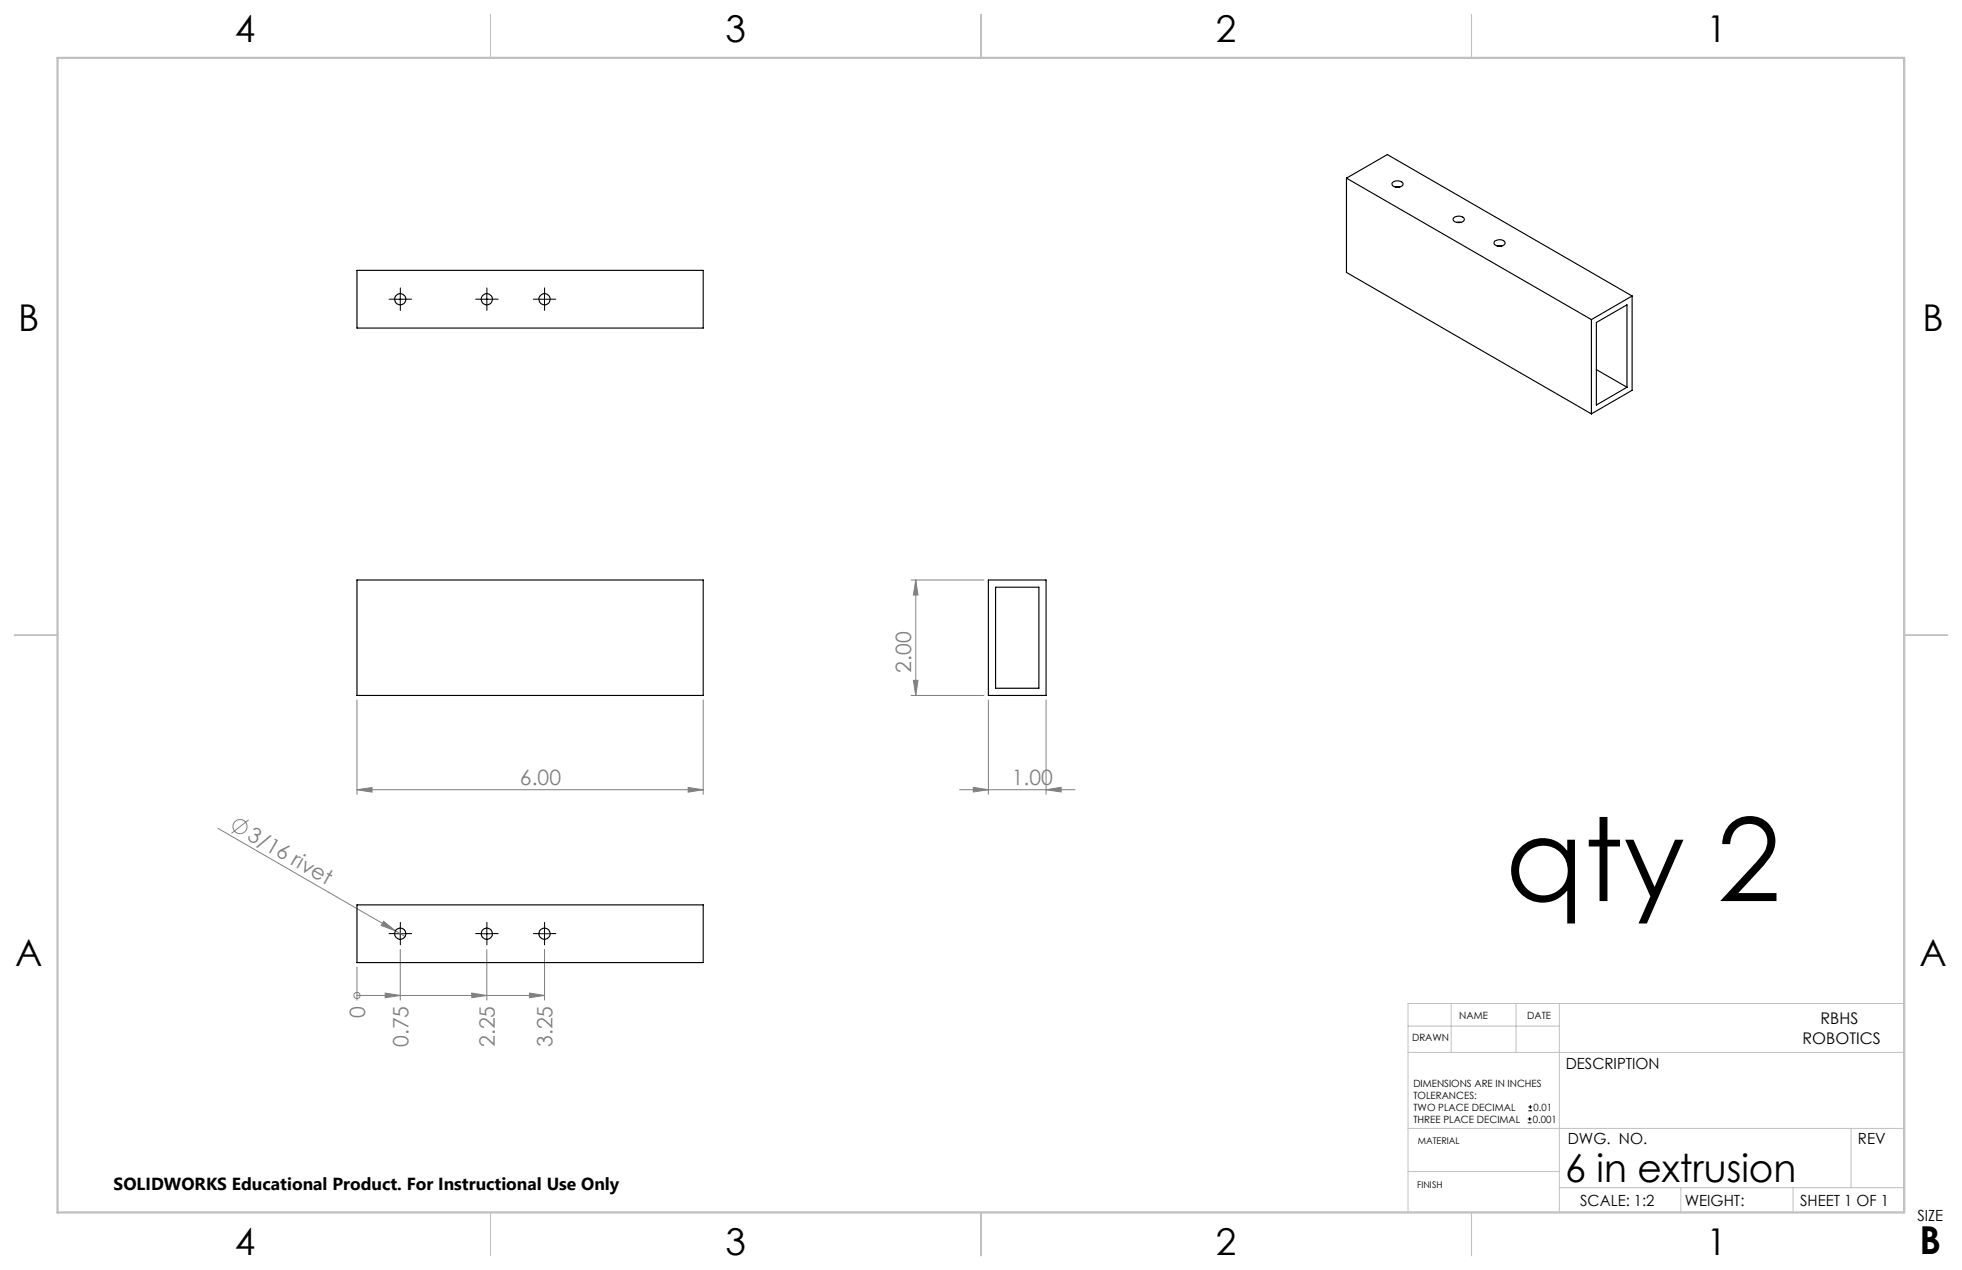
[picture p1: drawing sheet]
<svg xmlns="http://www.w3.org/2000/svg" width="432mm" height="279mm" viewBox="0 0 432 279" stroke-linecap="round" stroke-linejoin="round" font-family="sans-serif">
<g fill="none" stroke="#808080" stroke-width=".22">
<path d="M200.5 127.6h16M201.5 127.6l.5 3.3h-1zM201.5 127.6v25.4M78.6 154v20.8M154.8 154v20.8M200.5 153h16M201 149.7h1l-.5 3.3zM217.5 154v20.7M230.2 154v20.7M78.6 173.7l3.3-.5v1.1zM78.6 173.7h76.2M151.4 173.2l3.4 .5-3.4 .6z"/>
<path d="M211.2 173.7h25.4M214.2 173.2l3.3 .5-3.3 .5zM230.2 173.7l3.3-.5v1zM48 182.2l39 22.6M54.7 180.4l-3.8 2.9M78.6 219h.1M78.6 212.8v7.2M78.6 219h41.2M84.4 202.7l2.6 2.1-3.1-1.2zM84.8 218.5l3.3 .5-3.3 .5zM87 204.8l2.1 1.2M88.1 208.9v11.1"/>
<path d="M103.8 218.5l3.3 .5-3.3 .5zM107.1 208.9v11.1M116.5 218.5l3.3 .5-3.3 .5zM119.8 208.9v11.1"/>
<circle cx="52.8" cy="181.8" r="1.54"/>
<circle cx="78.5" cy="219" r=".69"/>
</g>
<g fill="none" stroke="#000" stroke-width=".22">
<path d="M86.9 65.8h2.4M88.1 64.6v2.5M105.9 65.8h2.5M107.1 64.6v2.5M118.6 65.8h2.5M119.8 64.6v2.5M86.9 205.4h2.4M88.1 204.2v2.5M105.9 205.4h2.5M107.1 204.2v2.5M118.6 205.4h2.5M119.8 204.2v2.5"/>
<path d="M336.2 247h.8M336.2 246.2h.8M336.4 244.4h.8M336.4 243.5h.8M336.7 245.8v.8M336.8 243.1v.8"/>
</g>
<g fill="none" stroke="#000" stroke-width=".22" stroke-dasharray="15.2 1.3 1.3 1.3">
<path d="M86.9 65.8h-1.3M88.1 64.6v-1.3M88.1 67.1v1.2M89.4 65.8h1.2M105.9 65.8h-1.2M107.2 64.6v-1.3M107.2 67.1v1.2M108.4 65.8h1.2M118.6 65.8h-1.2M119.9 64.6v-1.3M119.9 67.1v1.2M121.1 65.8h1.2"/>
<path d="M86.9 205.4h-1.3M88.1 204.1v-1.2M88.1 206.6v1.3M89.4 205.4h1.2M105.9 205.4h-1.2M107.2 204.1v-1.2M107.2 206.6v1.3M108.4 205.4h1.2M118.6 205.4h-1.2M119.9 204.1v-1.2M119.9 206.6v1.3M121.1 205.4h1.2"/>
</g>
<path d="M309.9 231.5h109.2M309.9 225.7h33.3M319.4 220.8v10.7M333.7 220.8v10.7M343.2 220.8v45.9M419.1 220.8h-109.2v45.9M309.9 248.2h109.2M309.9 257.7h33.3M407.4 248.2v13.1M343.2 261.3h75.9M369.9 261.3v5.4M394.6 261.3v5.4" fill="none" stroke="#c0c0c0" stroke-width=".22"/>
<path d="M108 3.2v9.5M215.9 3.2v9.5M323.8 3.2v9.5M3.1 139.7h9.6M419.1 139.7h9.5M108 266.7v9.6M215.9 266.7v9.6M323.8 266.7v9.6" fill="none" stroke="#c0c0c0" stroke-width=".25"/>
<path d="M12.7 12.7h406.4v254h-406.4z" fill="none" stroke="#c0c0c0" stroke-width=".5"/>
<g fill="#808080">
<path d="M84.4 202.7l2.6 2.1-3.1-1.2z"/>
<path d="M84.8 218.5l3.3 .5-3.3 .5zM103.8 218.5l3.3 .5-3.3 .5zM116.5 218.5l3.3 .5-3.3 .5z"/>
<path d="M151.4 173.2l3.4 .5-3.4 .6zM78.6 173.7l3.3-.5v1.1z"/>
<path d="M214.2 173.2l3.3 .5-3.3 .5zM230.2 173.7l3.3-.5v1z"/>
<path d="M201.5 127.6l.5 3.3h-1zM201 149.7h1l-.5 3.3z"/>
</g>
<g fill="none" stroke="#000" stroke-width=".25">
<path d="M296.3 39.2l9-5.2 53.9 31.1M296.3 39.2l53.9 31.1M296.3 39.2v20.7l53.9 31.2M78.6 59.5h76.2v12.7h-76.2zM306.4 40.2a1.61 1.61 0 0 1 2.4 .2 1.27 1.27 0 0 1-2 .6l-.4-.3zM307.1 41.1h1M319.9 48a1.61 1.61 0 0 1 2.4 .2 1.19 1.19 0 0 1-1.8 .7l-.7-.5zM320.5 48.9h1.1M329 53a1.46 1.46 0 0 1 2.3 .5 1.49 1.49 0 0 1-2.5 0zM329.5 54.1h1M350.2 70.3v20.8M351.3 70.9l6.8-3.8v18.1l-6.8 3.9z"/>
<path d="M359.2 65.1l-9 5.2M359.2 65.1v20.8l-9 5.2M351.3 81.3l6.8 3.9M78.6 127.6h76.2v25.4h-76.2zM217.5 127.6h12.7v25.4h-12.7zM219.1 129.2h9.5v22.2h-9.5zM78.6 199.1h76.2v12.7h-76.2z"/>
<circle cx="88.1" cy="65.8" r="1.23"/>
<circle cx="107.1" cy="65.8" r="1.23"/>
<circle cx="119.8" cy="65.8" r="1.23"/>
<circle cx="88.1" cy="205.4" r="1.23"/>
<circle cx="107.1" cy="205.4" r="1.23"/>
<circle cx="119.8" cy="205.4" r="1.23"/>
</g>
<text font-size="25.4" x="331.3" y="198.2">qty 2</text>
<g font-size="8.5">
<text x="344.5" y="260">6 in extrusion</text>
<text x="422.4" y="275.9">B</text>
</g>
<g font-size="8.1">
<text x="51.7" y="9.3">4</text>
<text x="159.7" y="9.3">3</text>
<text x="267.6" y="9.3">2</text>
<text x="375.6" y="9.3">1</text>
<text x="4" y="72.8">B</text>
<text x="423.1" y="72.8">B</text>
<text x="3.3" y="212.5">A</text>
<text x="422.4" y="212.5">A</text>
<text x="51.7" y="276">4</text>
<text x="159.7" y="276">3</text>
<text x="267.6" y="276">2</text>
<text x="375.6" y="276">1</text>
</g>
<g font-size="4.7" fill="#808080">
<text x="200.5" y="148" transform="rotate(-90 200.5 148)">2.00</text>
<text x="114.4" y="172.7">6.00</text>
<text x="222.7" y="172.7">1.00</text>
<text x="54.2" y="184.6" transform="rotate(30 54.2 184.6)">3/16 rivet</text>
<text x="80.3" y="223.9" transform="rotate(-90 80.3 223.9)">0</text>
<text x="89.9" y="230.3" transform="rotate(-90 89.9 230.3)">0.75</text>
<text x="108.9" y="230.3" transform="rotate(-90 108.9 230.3)">2.25</text>
<text x="121.6" y="230.3" transform="rotate(-90 121.6 230.3)">3.25</text>
</g>
<text font-size="3.8" x="25" y="261.9">SOLIDWORKS Educational Product. For Instructional Use Only</text>
<g font-size="3.5">
<text x="400.7" y="225.2">RBHS</text>
<text x="396.7" y="229.7">ROBOTICS</text>
</g>
<g font-size="3.4">
<text x="344.6" y="235.3">DESCRIPTION</text>
<text x="345" y="251.6">DWG. NO.</text>
<text x="408.9" y="251.7">REV</text>
<text x="347.8" y="265.3">SCALE: 1:2</text>
<text x="370.8" y="265.3">WEIGHT:</text>
<text x="396.2" y="265.3">SHEET 1 OF 1</text>
<text x="422" y="268.7">SIZE</text>
</g>
<g font-size="2.2">
<text x="321.2" y="224.2">NAME</text>
<text x="336.1" y="224.2">DATE</text>
<text x="310.8" y="229">DRAWN</text>
<text x="311.1" y="239">DIMENSIONS ARE IN INCHES</text>
<text x="311.1" y="241.7">TOLERANCES:</text>
<text x="311.1" y="244.3">TWO PLACE DECIMAL</text>
<text x="337.5" y="244.3">0.01</text>
<text x="311.1" y="247">THREE PLACE DECIMAL</text>
<text x="337.4" y="247">0.001</text>
</g>
<g font-size="2">
<text x="312" y="251.6">MATERIAL</text>
<text x="311.9" y="261.3">FINISH</text>
</g>
</svg>
